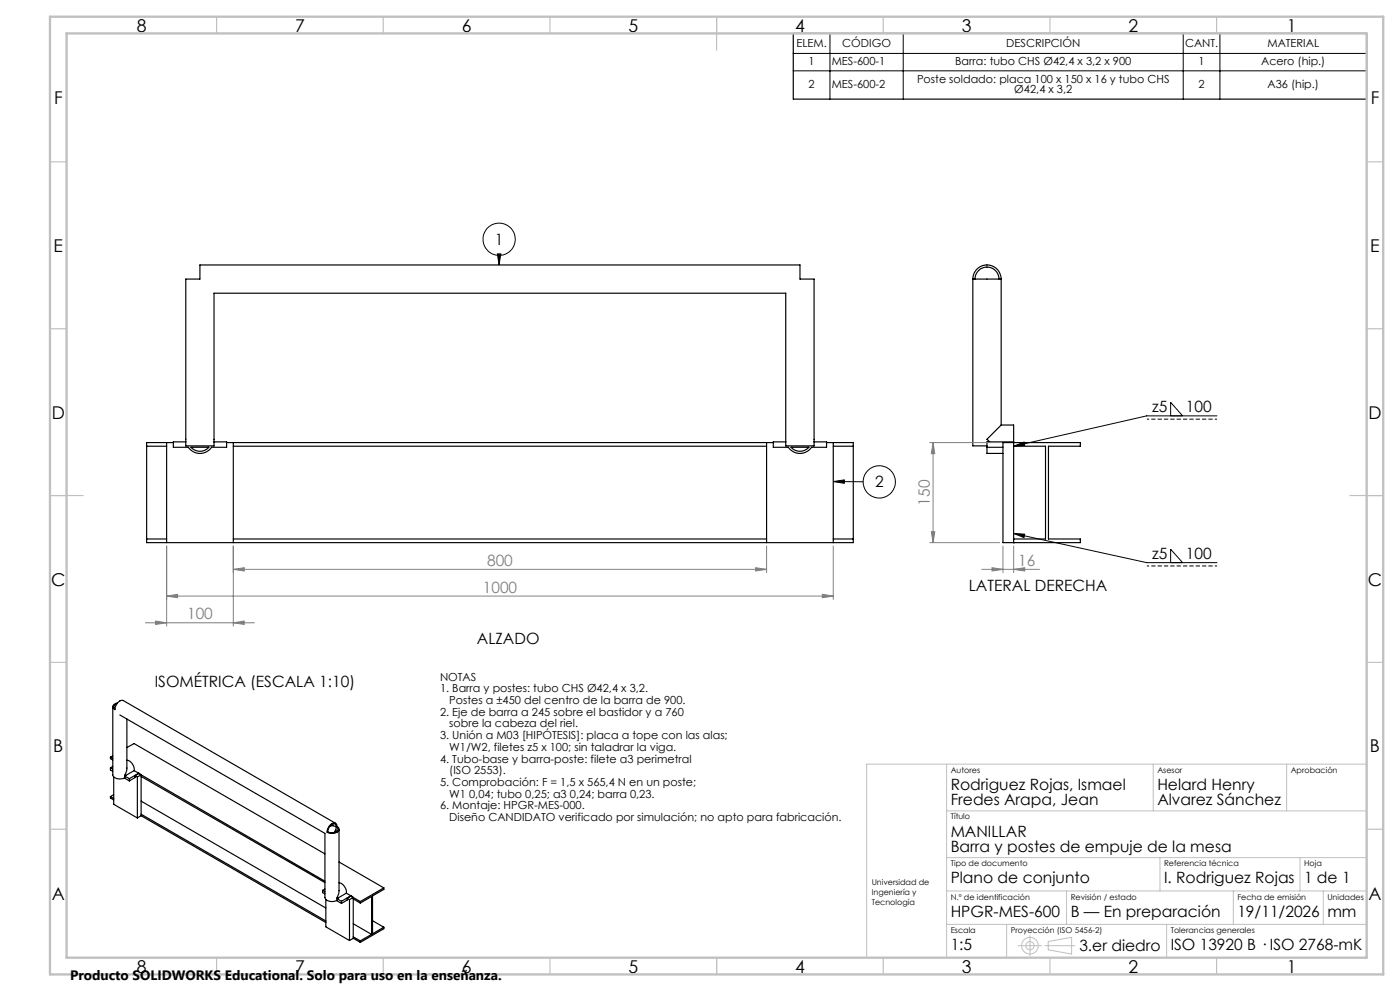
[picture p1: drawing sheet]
<svg xmlns="http://www.w3.org/2000/svg" width="420mm" height="297mm" viewBox="0 0 420 297" stroke-linecap="round" stroke-linejoin="round" font-family="sans-serif">
<g fill="none" stroke="#000" stroke-width=".35">
<path d="M238 10h172v19.7h-172zM55.7 83.6h4.3v-4.2h180v4.2h4.2v50h-8.5v-45.7h-171.5v45.7h-8.5zM291.9 83.6v50h4.2M291.9 83.6h8.5M291.9 83.6a4.3 4.3 0 0 1 4.2-4.2 4.3 4.3 0 0 1 4.3 4.2M292.5 83.6a3.6 3.6 0 0 1 3.6-3.6 3.6 3.6 0 0 1 3.6 3.6M300.4 83.6v43.8M44 133.7h6M50 132.6v30M52 132.6h-8v30h212v-30h-8M55.7 132.4h-3.7v1.7h4.5a4.2 4.2 0 0 0 7 0h4.5v-1.7h-3.8M57.3 134.1h5.4a3.6 3.6 0 0 1-5.4 0z"/>
<path d="M68 132.6h164M70 133.7h160M70 132.6v30M230 132.6v30M235.7 132.4h-3.7v1.7h4.5a4.2 4.2 0 0 0 7 0h4.5v-1.7h-3.8M237.3 134.1h5.4a3.6 3.6 0 0 1-5.4 0zM250 133.7h6M250 132.6v30M296.1 134.1v1.8h4.8M296.1 134.1h4.8M300.4 127.4l-4.3 4.3 .8 .7M300.4 127.4h3.7v5"/>
<path d="M300.9 132.6h23.2v1.1h-9.6v27.8h9.6v1.1h-23.2zM304.1 133.7h9.6v27.8h-9.6M304.1 132.4h-8v1.7M304.1 132.4v30.2M44 161.5h6M70 161.5h160M250 161.5h6M304.1 162.6h.1M33.8 211.8v20.4a2.52 2.52 0 0 0 3.7 .9v-.5M35.1 210.9l-.1 .1a.82 .82 0 0 0-.8 .5 .82 .82 0 0 0 .3 .9M35.3 210.6l-.4 .1a1.01 1.01 0 0 0-1 .8 1.01 1.01 0 0 0 .6 1.2 2.51 2.51 0 0 1 2.5-2.7l63.6 36.7M35.9 214.3l61.6 35.5v19.2a2.45 2.45 0 0 0 3.4 .9l.2-.1v-.5"/>
<path d="M38.1 215.5v15l-.6 1.8 .2 .1M33.1 226.9v.5l.7 .4M33.1 230.1v.6l.7 .5M33.1 238.7v.4l1 .6M33.1 226.9l.7 .4M33.1 238.7l1 .6M33.1 230.1l.7 .4M33.8 226.5l-.7 .4M33.8 229.7l-.7 .4M34.1 238.2l-1 .5M34.1 232.8v8.2l7.1 4.1M37.3 233.2l1.5 .8"/>
<path d="M37.5 232.6l1.3 .8M37.7 232.4l-.2 .2M38.1 227.9a2.84 2.84 0 0 1 2.2 3.1M38.1 224l2.1-1.2 57.3 33.1M38.8 233.4v.6M40.3 231l-2.6 1.4M40.3 231l1.3 .7M40.5 232.5v.5l-1.7 1M40.5 232.5l.7 .4M41.2 232.9v12.2M41.6 231.8h.1M41.6 231.8l55.9 32.3"/>
<path d="M41.6 231.7l-2.8 1.7M41.6 231.8l-1.1 .7M41.6 231.7v.1M41.6 231.8l.7 .4M42.3 232.7l55.2 31.8M42.3 232.2l-1.1 .7M42.3 232.2v12.3M42.3 240.1l55.5 32M42.3 244l55.5 32M42.3 244.5l55.5 32M42.3 244.5l-1.1 .6M98.8 247.5l.4-.4a1.01 1.01 0 0 1 1.2-.5 1.01 1.01 0 0 1 .7 1.1 1.01 1.01 0 0 1 .6 1.1 1.01 1.01 0 0 1-1.1 .8l-.7 .2a1.71 1.71 0 0 1-1.8-.6z"/>
<path d="M99 247.6h1.3a.96 .96 0 0 1 1.1 1 .96 .96 0 0 1-1.1 .9l-.8 .1a.83 .83 0 0 1-1.1-.6 1.97 1.97 0 0 1 2.1-2l.3 .4v.8l-.6 1.4M99.2 247.3l.9 .1M100.9 248.7l-.4 .7M101.7 248.6v18.7l-.6 1.7 .3 .2M101.7 258.3l13.4 7.8M96.8 266.8v.7l.7 .4M96.8 266.8l.7 .5M97.5 266.4l-.7 .4M97.8 269.6v8.2l7 4.1M101 269.9l1.4 .9M101.1 269.3l1.3 .8M101.4 269.2l-.3 .1"/>
<path d="M101.7 264.6a2.9 2.9 0 0 1 2.2 3.1M102.4 270.1v.7M103.9 267.7l-2.5 1.5M103.9 267.7l1.4 .8M104.1 269.2v.6l-1.7 1M104.1 269.2l.7 .4M104.8 269.6v12.3M105.3 268.6h.1M105.3 268.6l2.8 1.6M105.3 268.5l-2.9 1.6M105.3 268.6l-1.2 .6M105.3 268.5v.1"/>
<path d="M105.3 268.6l.7 .4M106 269.4l2.1 1.2M106 276.9l5.5 3.1M106 269l-1.2 .6M106 269v12.2l-1.2 .7M108.1 270.2v.4M108.1 270.6l3.4-1.9v11.3M111.8 275.9l3.3 2M115.1 266.1v.5l-3.3 1.9v11.4l3.3-2M115.1 277.9v.4l-7 4.1M115.1 266.1l-7 4.1M106 280.8l2.1 1.2"/>
<path d="M106 281.2l2.1 1.2M108.1 282v.4M111.5 280l-3.4 2"/>
</g>
<g fill="none" stroke="#000" stroke-width=".3">
<path d="M238 16h172M249 10v19.7M271 10v19.7M355 10v19.7M366 10v19.7M238 21.2h172M149.2 76.1h1l-.5 3.3zM149.7 76.5v2.9M304.1 133.7l3.1-1.2 .2 1zM351.2 124.6v-4l3.6 4M365.1 124.6h-21.1l-39.9 9.1M250 144.3l3.3-.5v1z"/>
<path d="M250 144.3l8.9 .1M304.1 159.9l3.3 .2-.2 1zM304.1 159.9l39.9 8.7h21.1M351.2 168.6v-4l3.6 4"/>
<circle cx="149.7" cy="71.7" r="4.8"/>
<circle cx="263.8" cy="144.4" r="4.8"/>
</g>
<g fill="none" stroke="#808080" stroke-width=".3">
<path d="M278.9 132.6h21M279.9 132.6l.5 3.4h-1zM279.9 132.6v30M279.4 159.3h1l-.5 3.3zM50 178.6l3.3-.5v1zM50 163.7v23.9M50 178.6h200M70 170.6l3.3-.5v1zM70 163.7v23.9M70 170.6h160M226.7 170.1l3.3 .5-3.3 .5zM230 163.7v7.9"/>
<path d="M246.7 178.1l3.3 .5-3.3 .5zM250 163.7v15.9M278.9 162.6h21M294.5 170.6h17.4M297.6 170.1l3.3 .5-3.3 .5zM300.9 163.7v7.9M304.1 170.6l3.3-.5v1zM304.1 163.7v7.9M43.6 186.7h32.7M46.7 186.1l3.3 .6-3.3 .4zM70 186.7l3.3-.6v1z"/>
</g>
<g fill="none" stroke="#c0c0c0" stroke-width=".3">
<path d="M284 229v58M346 229v14M386 229v14M410 229h-150v58M284 243h126M284 257h126M348 257v10M390 257v10M284 267h126M284 277h126M302 277v10M320 267v10"/>
<path d="M350 277v10M370 267v10M397 267v10M305.5 283.4h7M309 280.4v6M313.5 283.4h9M314.5 282.2l7-1.3v5l-7-1.2z"/>
<circle cx="309" cy="283.4" r="2.49"/>
<circle cx="309" cy="283.4" r="1.25"/>
</g>
<path d="M365.1 125.6h-21M365.1 169.6h-21" fill="none" stroke="#000" stroke-width=".3" stroke-dasharray="1.3 .6" stroke-dashoffset=".6" stroke-linecap="butt"/>
<g fill="none" stroke="#c0c0c0" stroke-width=".35">
<path d="M65 5v5M115 5v5M165 5v5M215 5v10M265 5v5M315 5v5M365 5v5M15 48.5h5M410 48.5h5M15 98.5h5M410 98.5h5M15 148.5h10"/>
<path d="M405 148.5h10M15 198.5h5M410 198.5h5M15 248.5h5M410 248.5h5M65 287v5M115 287v5M165 287v5M215 287v5M265 287v5M315 287v5M365 287v5"/>
</g>
<path d="M15 5h400v287h-400zM20 10h390v277h-390z" fill="none" stroke="#c0c0c0" stroke-width=".7"/>
<path d="M149.2 76.1h1l-.5 3.3zM250 144.3l3.3-.5v1zM304.1 133.7l3.1-1.2 .2 1zM304.1 159.9l3.3 .2-.2 1z" fill="#000"/>
<g fill="#808080">
<path d="M50 178.6l3.3-.5v1zM246.7 178.1l3.3 .5-3.3 .5zM70 170.6l3.3-.5v1zM226.7 170.1l3.3 .5-3.3 .5zM46.7 186.1l3.3 .6-3.3 .4zM70 186.7l3.3-.6v1zM297.6 170.1l3.3 .5-3.3 .5zM304.1 170.6l3.3-.5v1z"/>
<path d="M279.4 159.3h1l-.5 3.3zM279.9 132.6l.5 3.4h-1z"/>
</g>
<g font-size="5.3">
<text x="41" y="9.5">8</text>
<text x="88.5" y="9.5">7</text>
<text x="138.5" y="9.5">6</text>
<text x="188.5" y="9.5">5</text>
<text x="238.5" y="9.5">4</text>
<text x="288.5" y="9.5">3</text>
<text x="338.5" y="9.5">2</text>
<text x="386" y="9.5">1</text>
<text x="16.2" y="31.3">F</text>
<text x="411.2" y="31.3">F</text>
<text x="16.1" y="75.5">E</text>
<text x="411.1" y="75.5">E</text>
<text x="15.5" y="125.5">D</text>
<text x="410.5" y="125.5">D</text>
<text x="15.4" y="175.5">C</text>
<text x="410.4" y="175.5">C</text>
<text x="16" y="225.5">B</text>
<text x="411" y="225.5">B</text>
<text x="15.5" y="269.8">A</text>
<text x="410.5" y="269.8">A</text>
<text x="41" y="291.5">8</text>
<text x="88.5" y="291.5">7</text>
<text x="138.5" y="291.5">6</text>
<text x="188.5" y="291.5">5</text>
<text x="238.5" y="291.5">4</text>
<text x="288.5" y="291.5">3</text>
<text x="338.5" y="291.5">2</text>
<text x="386" y="291.5">1</text>
</g>
<g font-size="4.7">
<text x="148.5" y="73.4">1</text>
<text x="345.7" y="123.6">z5</text>
<text x="355.8" y="123.6">100</text>
<text x="262.5" y="146.1">2</text>
<text x="345.7" y="167.6">z5</text>
<text x="355.8" y="167.6">100</text>
<text x="290.6" y="177.1">LATERAL DERECHA</text>
<text x="143.1" y="193.1">ALZADO</text>
<text x="46.4" y="205.9">ISOMÉTRICA (ESCALA 1:10)</text>
<text x="285.2" y="236.7">Rodriguez Rojas, Ismael</text>
<text x="347.2" y="236.7">Helard Henry</text>
<text x="285.2" y="241.3">Fredes Arapa, Jean</text>
<text x="347.2" y="241.3">Alvarez Sánchez</text>
<text x="285.2" y="250.7">MANILLAR</text>
<text x="285.2" y="255.3">Barra y postes de empuje de la mesa</text>
<text x="285.2" y="264.7">Plano de conjunto</text>
<text x="349.2" y="264.7">I. Rodriguez Rojas</text>
<text x="391.2" y="264.7">1 de 1</text>
<text x="285.2" y="274.7">HPGR-MES-600</text>
<text x="321.2" y="274.7">B — En preparación</text>
<text x="371.2" y="274.7">19/11/2026</text>
<text x="398.2" y="274.9">mm</text>
<text x="285.2" y="284.7">1:5</text>
<text x="323.8" y="284.9">3.er diedro</text>
<text x="351.2" y="284.7">ISO 13920 B · ISO 2768-mK</text>
</g>
<g font-size="4.7" fill="#808080">
<text x="278.9" y="151.5" transform="rotate(-90 278.9 151.5)">150</text>
<text x="146.1" y="169.6">800</text>
<text x="305.4" y="169.6">16</text>
<text x="144.8" y="177.6">1000</text>
<text x="56.1" y="185.6">100</text>
</g>
<text font-size="4.1" x="21" y="293.7">Producto SOLIDWORKS Educational. Solo para uso en la enseñanza.</text>
<g font-size="3.3">
<text x="238.9" y="14.2">ELEM.</text>
<text x="252.7" y="14.2">CÓDIGO</text>
<text x="301.9" y="14.2">DESCRIPCIÓN</text>
<text x="355.5" y="14.2">CANT.</text>
<text x="380.2" y="14.2">MATERIAL</text>
<text x="242.6" y="19.5">1</text>
<text x="249.5" y="19.5">MES-600-1</text>
<text x="286.6" y="19.5">Barra: tubo CHS Ø42,4 x 3,2 x 900</text>
<text x="359.6" y="19.5">1</text>
<text x="378.4" y="19.5">Acero (hip.)</text>
<text x="242.6" y="26.4">2</text>
<text x="249.5" y="26.4">MES-600-2</text>
<text x="275.1" y="24.7">Poste soldado: placa 100 x 150 x 16 y tubo CHS</text>
<text x="304.3" y="28">Ø42,4 x 3,2</text>
<text x="359.6" y="26.4">2</text>
<text x="380.3" y="26.4">A36 (hip.)</text>
<text x="132" y="204">NOTAS</text>
<text x="132" y="207.5">1. Barra y postes: tubo CHS Ø42,4 x 3,2.</text>
<text x="132" y="214.5">2. Eje de barra a 245 sobre el bastidor y a 760</text>
<text x="134.8" y="211">Postes a ±450 del centro de la barra de 900.</text>
<text x="132" y="221.5">3. Unión a M03 [HIPÓTESIS]: placa a tope con las alas;</text>
<text x="134.8" y="218">sobre la cabeza del riel.</text>
<text x="134.8" y="225">W1/W2, filetes z5 x 100; sin taladrar la viga.</text>
<text x="132" y="228.5">4. Tubo-base y barra-poste: filete a3 perimetral</text>
<text x="134.8" y="232">(ISO 2553).</text>
<text x="132" y="235.5">5. Comprobación: F = 1,5 x 565,4 N en un poste;</text>
<text x="134.8" y="239">W1 0,04; tubo 0,25; a3 0,24; barra 0,23.</text>
<text x="132" y="242.5">6. Montaje: HPGR-MES-000.</text>
<text x="134.8" y="246">Diseño CANDIDATO verificado por simulación; no apto para fabricación.</text>
</g>
<g font-size="2.4">
<text x="285.2" y="231.6">Autores</text>
<text x="347.2" y="231.6">Asesor</text>
<text x="387.2" y="231.6">Aprobación</text>
<text x="285.2" y="245.6">Título</text>
<text x="285.2" y="259.6">Tipo de documento</text>
<text x="349.2" y="259.6">Referencia técnica</text>
<text x="391.2" y="259.6">Hoja</text>
<text x="261.5" y="265.3">Universidad de</text>
<text x="261.5" y="268.3">Ingeniería y</text>
<text x="285.2" y="269.6">N.º de identificación</text>
<text x="321.2" y="269.6">Revisión / estado</text>
<text x="371.2" y="269.6">Fecha de emisión</text>
<text x="398.2" y="269.6">Unidades</text>
<text x="261.5" y="271.3">Tecnología</text>
<text x="285.2" y="279.6">Escala</text>
<text x="303.2" y="279.6">Proyección (ISO 5456-2)</text>
<text x="351.2" y="279.6">Tolerancias generales</text>
</g>
</svg>
